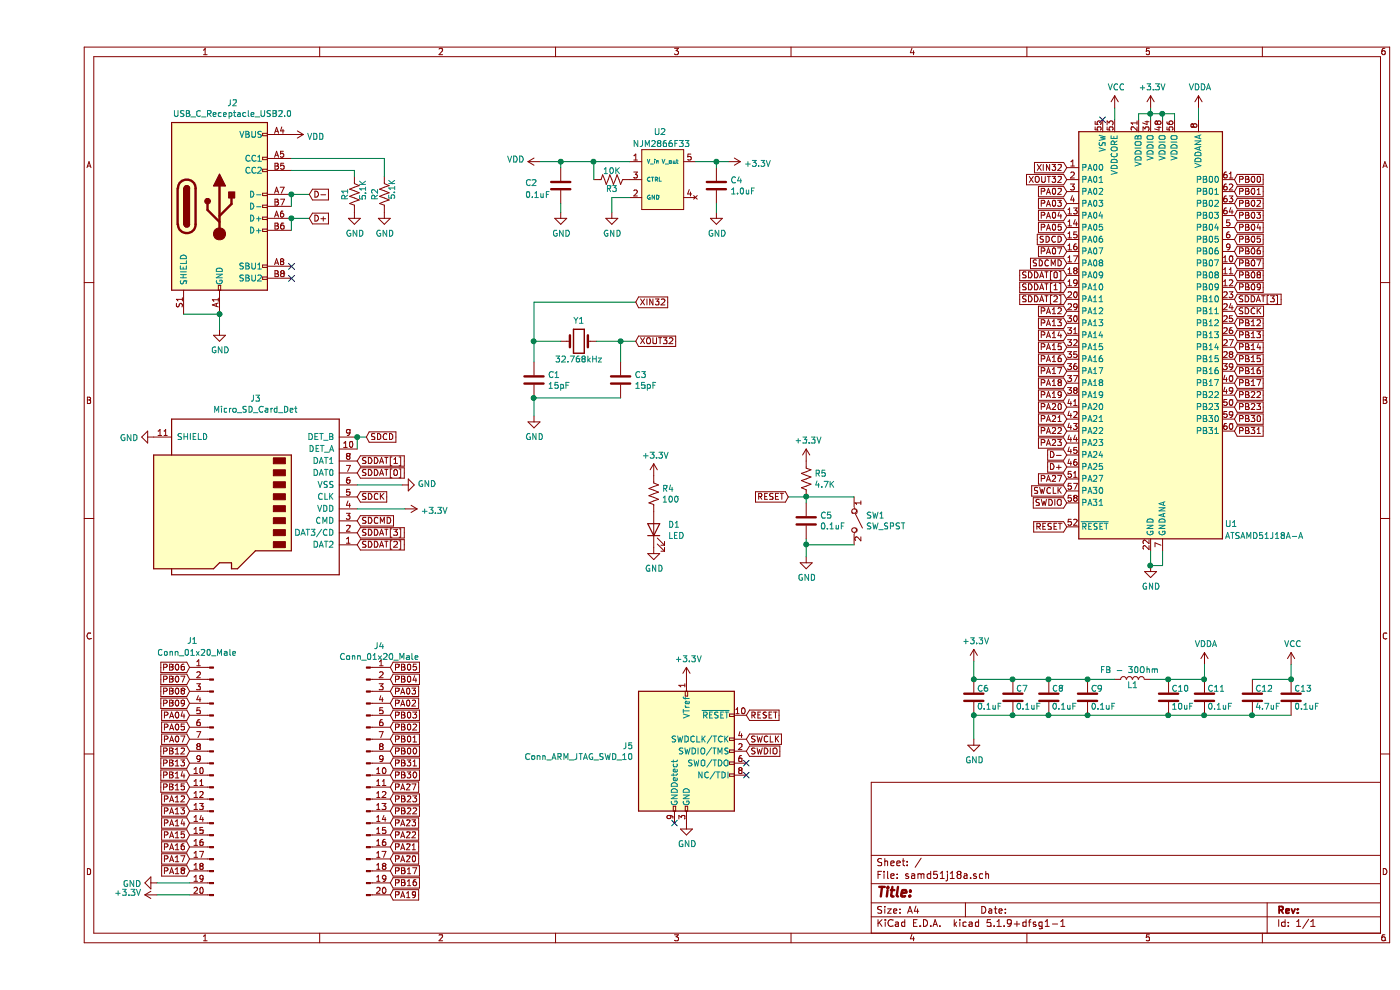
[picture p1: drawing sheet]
EESchema Schematic File Version 4
EELAYER 30 0
EELAYER END
$Descr A4 11693 8268
encoding utf-8
Sheet 1 1
Title ""
Date ""
Rev ""
Comp ""
Comment1 ""
Comment2 ""
Comment3 ""
Comment4 ""
$EndDescr
$Comp
L MCU_Microchip_SAMD:ATSAMD51J18A-A U1
U 1 1
P 9300 2800
F 0 "U1" H 9975 1225 50  0000 C CNN
F 1 "ATSAMD51J18A-A" H 10250 1125 50  0000 C CNN
F 2 "Package_QFP:TQFP-64_10x10mm_P0.5mm" H 9300 2800 50  0001 C CIN
F 3 "http://ww1.microchip.com/downloads/en/DeviceDoc/60001507E.pdf" H 9300 2800 50  0001 C CNN
	1    9300 2800
	1    0    0    -1  
$EndComp
$Comp
L Connector:USB_C_Receptacle_USB2.0 J2
U 1 1
P 1525 1725
F 0 "J2" H 1632 2592 50  0000 C CNN
F 1 "USB_C_Receptacle_USB2.0" H 1632 2501 50  0000 C CNN
F 2 "ASMR_footprints:USB_C_Receptacle_GCT_USB4105" H 1675 1725 50  0001 C CNN
F 3 "https://www.usb.org/sites/default/files/documents/usb_type-c.zip" H 1675 1725 50  0001 C CNN
	1    1525 1725
	1    0    0    -1  
$EndComp
$Comp
L Connector:Micro_SD_Card_Det J3
U 1 1
P 1775 4150
F 0 "J3" H 1725 3333 50  0000 C CNN
F 1 "Micro_SD_Card_Det" H 1725 3424 50  0000 C CNN
F 2 "ASMR_footprints:microSD_GCT_MEM2061-01-188-00" H 3825 4850 50  0001 C CNN
F 3 "https://www.hirose.com/product/en/download_file/key_name/DM3/category/Catalog/doc_file_id/49662/?file_category_id=4&item_id=195&is_series=1" H 1775 4250 50  0001 C CNN
	1    1775 4150
	-1   0    0    1   
$EndComp
$Comp
L Connector:Conn_ARM_JTAG_SWD_10 J5
U 1 1
P 5425 6275
F 0 "J5" H 4982 6321 50  0000 R CNN
F 1 "Conn_ARM_JTAG_SWD_10" H 4982 6230 50  0000 R CNN
F 2 "Connector_PinHeader_1.27mm:PinHeader_2x05_P1.27mm_Vertical" H 5425 6275 50  0001 C CNN
F 3 "http://infocenter.arm.com/help/topic/com.arm.doc.ddi0314h/DDI0314H_coresight_components_trm.pdf" V 5075 5025 50  0001 C CNN
	1    5425 6275
	1    0    0    -1  
$EndComp
$Comp
L asmr-kicad:NJM2866F33 U2
U 1 1
P 5200 1500
F 0 "U2" V 4800 1450 50  0000 L CNN
F 1 "NJM2866F33" V 4900 1275 50  0000 L CNN
F 2 "Package_TO_SOT_SMD:SOT-23-5" H 5250 1050 50  0001 C CNN
F 3 "https://www.mouser.com/datasheet/2/294/njrcs02939_1-2279198.pdf" H 5250 1450 50  0001 C CNN
	1    5200 1500
	0    1    1    0   
$EndComp
$Comp
L power:GND #PWR0101
U 1 1
P 1525 2750
F 0 "#PWR0101" H 1525 2500 50  0001 C CNN
F 1 "GND" H 1530 2577 50  0000 C CNN
F 2 "" H 1525 2750 50  0001 C CNN
F 3 "" H 1525 2750 50  0001 C CNN
	1    1525 2750
	1    0    0    -1  
$EndComp
Wire Wire Line
	1225 2625 1525 2625
Wire Wire Line
	1525 2750 1525 2625
Connection ~ 1525 2625
NoConn ~ 2125 2325
NoConn ~ 2125 2225
Wire Wire Line
	2125 1625 2125 1725
Wire Wire Line
	2125 1825 2125 1925
$Comp
L power:VDD #PWR0102
U 1 1
P 2125 1125
F 0 "#PWR0102" H 2125 975 50  0001 C CNN
F 1 "VDD" V 2140 1253 50  0000 L CNN
F 2 "" H 2125 1125 50  0001 C CNN
F 3 "" H 2125 1125 50  0001 C CNN
	1    2125 1125
	0    1    1    0   
$EndComp
$Comp
L Device:R_US R3
U 1 1
P 4800 1500
F 0 "R3" V 4875 1500 50  0000 C CNN
F 1 "10K" V 4725 1500 50  0000 C CNN
F 2 "Resistor_SMD:R_0402_1005Metric" V 4840 1490 50  0001 C CNN
F 3 "~" H 4800 1500 50  0001 C CNN
	1    4800 1500
	0    1    1    0   
$EndComp
Wire Wire Line
	4650 1500 4650 1350
Wire Wire Line
	4650 1350 4950 1350
$Comp
L power:GND #PWR09
U 1 1
P 4800 1775
F 0 "#PWR09" H 4800 1525 50  0001 C CNN
F 1 "GND" H 4805 1602 50  0000 C CNN
F 2 "" H 4800 1775 50  0001 C CNN
F 3 "" H 4800 1775 50  0001 C CNN
	1    4800 1775
	1    0    0    -1  
$EndComp
$Comp
L power:GND #PWR014
U 1 1
P 5675 1775
F 0 "#PWR014" H 5675 1525 50  0001 C CNN
F 1 "GND" H 5680 1602 50  0000 C CNN
F 2 "" H 5675 1775 50  0001 C CNN
F 3 "" H 5675 1775 50  0001 C CNN
	1    5675 1775
	1    0    0    -1  
$EndComp
Wire Wire Line
	4950 1650 4800 1650
Wire Wire Line
	4800 1650 4800 1775
$Comp
L Device:C C4
U 1 1
P 5675 1550
F 0 "C4" H 5790 1596 50  0000 L CNN
F 1 "1.0uF" H 5790 1505 50  0000 L CNN
F 2 "Capacitor_SMD:C_0402_1005Metric" H 5713 1400 50  0001 C CNN
F 3 "~" H 5675 1550 50  0001 C CNN
	1    5675 1550
	1    0    0    -1  
$EndComp
$Comp
L Device:C C2
U 1 1
P 4375 1550
F 0 "C2" H 4075 1575 50  0000 L CNN
F 1 "0.1uF" H 4075 1475 50  0000 L CNN
F 2 "Capacitor_SMD:C_0402_1005Metric" H 4413 1400 50  0001 C CNN
F 3 "~" H 4375 1550 50  0001 C CNN
	1    4375 1550
	1    0    0    -1  
$EndComp
$Comp
L power:GND #PWR08
U 1 1
P 4375 1775
F 0 "#PWR08" H 4375 1525 50  0001 C CNN
F 1 "GND" H 4380 1602 50  0000 C CNN
F 2 "" H 4375 1775 50  0001 C CNN
F 3 "" H 4375 1775 50  0001 C CNN
	1    4375 1775
	1    0    0    -1  
$EndComp
Wire Wire Line
	4375 1775 4375 1700
Wire Wire Line
	4375 1400 4375 1350
Wire Wire Line
	4375 1350 4650 1350
Connection ~ 4650 1350
Wire Wire Line
	5675 1700 5675 1775
Wire Wire Line
	5675 1400 5675 1350
Wire Wire Line
	5675 1350 5500 1350
$Comp
L power:VDD #PWR07
U 1 1
P 4200 1350
F 0 "#PWR07" H 4200 1200 50  0001 C CNN
F 1 "VDD" V 4215 1477 50  0000 L CNN
F 2 "" H 4200 1350 50  0001 C CNN
F 3 "" H 4200 1350 50  0001 C CNN
	1    4200 1350
	0    -1   -1   0   
$EndComp
Wire Wire Line
	4200 1350 4375 1350
Connection ~ 4375 1350
$Comp
L power:+3.3V #PWR015
U 1 1
P 5775 1350
F 0 "#PWR015" H 5775 1200 50  0001 C CNN
F 1 "+3.3V" V 5790 1478 50  0000 L CNN
F 2 "" H 5775 1350 50  0001 C CNN
F 3 "" H 5775 1350 50  0001 C CNN
	1    5775 1350
	0    1    1    0   
$EndComp
Wire Wire Line
	5775 1350 5675 1350
Connection ~ 5675 1350
$Comp
L Device:R_US R1
U 1 1
P 2650 1625
F 0 "R1" V 2725 1675 50  0000 R CNN
F 1 "5.1K" V 2575 1675 50  0000 R CNN
F 2 "Resistor_SMD:R_0402_1005Metric" V 2690 1615 50  0001 C CNN
F 3 "~" H 2650 1625 50  0001 C CNN
	1    2650 1625
	-1   0    0    1   
$EndComp
$Comp
L power:GND #PWR02
U 1 1
P 2650 1775
F 0 "#PWR02" H 2650 1525 50  0001 C CNN
F 1 "GND" H 2655 1602 50  0000 C CNN
F 2 "" H 2650 1775 50  0001 C CNN
F 3 "" H 2650 1775 50  0001 C CNN
	1    2650 1775
	1    0    0    -1  
$EndComp
$Comp
L Device:R_US R2
U 1 1
P 2900 1625
F 0 "R2" V 2975 1675 50  0000 R CNN
F 1 "5.1K" V 2832 1670 50  0000 R CNN
F 2 "Resistor_SMD:R_0402_1005Metric" V 2940 1615 50  0001 C CNN
F 3 "~" H 2900 1625 50  0001 C CNN
	1    2900 1625
	-1   0    0    1   
$EndComp
$Comp
L power:GND #PWR03
U 1 1
P 2900 1775
F 0 "#PWR03" H 2900 1525 50  0001 C CNN
F 1 "GND" H 2905 1602 50  0000 C CNN
F 2 "" H 2900 1775 50  0001 C CNN
F 3 "" H 2900 1775 50  0001 C CNN
	1    2900 1775
	1    0    0    -1  
$EndComp
Text GLabel 2275 1625 2    50   Input ~ 0
D-
Text GLabel 2275 1825 2    50   Input ~ 0
D+
Wire Wire Line
	2275 1825 2125 1825
Connection ~ 2125 1825
Wire Wire Line
	2275 1625 2125 1625
Connection ~ 2125 1625
Wire Wire Line
	2650 1475 2650 1425
Wire Wire Line
	2125 1325 2900 1325
Wire Wire Line
	2900 1325 2900 1475
Wire Wire Line
	2650 1425 2125 1425
Text GLabel 8600 3900 0    50   Input ~ 0
D+
Text GLabel 8600 3800 0    50   Input ~ 0
D-
Text GLabel 8600 2000 0    50   Input ~ 0
SDCD
Text GLabel 8600 2200 0    50   Input ~ 0
SDCMD
Text GLabel 8600 2300 0    50   Input ~ 0
SDDAT[0]
Text GLabel 8600 2400 0    50   Input ~ 0
SDDAT[1]
Text GLabel 8600 2500 0    50   Input ~ 0
SDDAT[2]
Text GLabel 10000 2500 2    50   Input ~ 0
SDDAT[3]
Text GLabel 10000 2600 2    50   Input ~ 0
SDCK
Text GLabel 2675 3950 2    50   Input ~ 0
SDDAT[0]
Text GLabel 2675 3850 2    50   Input ~ 0
SDDAT[1]
Text GLabel 2675 4550 2    50   Input ~ 0
SDDAT[2]
Text GLabel 2675 4450 2    50   Input ~ 0
SDDAT[3]
Text GLabel 2675 4350 2    50   Input ~ 0
SDCMD
Text GLabel 2675 4150 2    50   Input ~ 0
SDCK
Wire Wire Line
	2675 3750 2675 3650
Text GLabel 2750 3650 2    50   Input ~ 0
SDCD
Wire Wire Line
	2675 3650 2750 3650
Connection ~ 2675 3650
$Comp
L power:GND #PWR04
U 1 1
P 3050 4050
F 0 "#PWR04" H 3050 3800 50  0001 C CNN
F 1 "GND" V 3055 3922 50  0000 R CNN
F 2 "" H 3050 4050 50  0001 C CNN
F 3 "" H 3050 4050 50  0001 C CNN
	1    3050 4050
	0    -1   -1   0   
$EndComp
Wire Wire Line
	3050 4050 2675 4050
$Comp
L power:+3.3V #PWR05
U 1 1
P 3075 4250
F 0 "#PWR05" H 3075 4100 50  0001 C CNN
F 1 "+3.3V" V 3090 4378 50  0000 L CNN
F 2 "" H 3075 4250 50  0001 C CNN
F 3 "" H 3075 4250 50  0001 C CNN
	1    3075 4250
	0    1    1    0   
$EndComp
Wire Wire Line
	3075 4250 2675 4250
$Comp
L power:GND #PWR01
U 1 1
P 975 3650
F 0 "#PWR01" H 975 3400 50  0001 C CNN
F 1 "GND" V 980 3522 50  0000 R CNN
F 2 "" H 975 3650 50  0001 C CNN
F 3 "" H 975 3650 50  0001 C CNN
	1    975  3650
	0    1    1    0   
$EndComp
Text GLabel 8600 4100 0    50   Input ~ 0
SWCLK
Text GLabel 8600 4200 0    50   Input ~ 0
SWDIO
Text GLabel 5925 6175 2    50   Input ~ 0
SWCLK
Text GLabel 5925 6275 2    50   Input ~ 0
SWDIO
Text GLabel 5925 5975 2    50   Input ~ 0
RESET
NoConn ~ 5925 6375
NoConn ~ 5925 6475
NoConn ~ 5325 6875
$Comp
L power:GND #PWR013
U 1 1
P 5425 6875
F 0 "#PWR013" H 5425 6625 50  0001 C CNN
F 1 "GND" H 5430 6702 50  0000 C CNN
F 2 "" H 5425 6875 50  0001 C CNN
F 3 "" H 5425 6875 50  0001 C CNN
	1    5425 6875
	1    0    0    -1  
$EndComp
$Comp
L power:+3.3V #PWR012
U 1 1
P 5425 5675
F 0 "#PWR012" H 5425 5525 50  0001 C CNN
F 1 "+3.3V" H 5440 5848 50  0000 C CNN
F 2 "" H 5425 5675 50  0001 C CNN
F 3 "" H 5425 5675 50  0001 C CNN
	1    5425 5675
	1    0    0    -1  
$EndComp
NoConn ~ 8900 1000
Text GLabel 8600 4400 0    50   Input ~ 0
RESET
Wire Wire Line
	9300 4600 9300 4725
Wire Wire Line
	9300 4725 9400 4725
Wire Wire Line
	9400 4725 9400 4600
$Comp
L power:GND #PWR023
U 1 1
P 9300 4725
F 0 "#PWR023" H 9300 4475 50  0001 C CNN
F 1 "GND" H 9305 4552 50  0000 C CNN
F 2 "" H 9300 4725 50  0001 C CNN
F 3 "" H 9300 4725 50  0001 C CNN
	1    9300 4725
	1    0    0    -1  
$EndComp
Connection ~ 9300 4725
$Comp
L Device:C C12
U 1 1
P 10150 5825
F 0 "C12" H 10175 5900 50  0000 L CNN
F 1 "4.7uF" H 10175 5750 50  0000 L CNN
F 2 "Capacitor_SMD:C_0402_1005Metric" H 10188 5675 50  0001 C CNN
F 3 "~" H 10150 5825 50  0001 C CNN
	1    10150 5825
	1    0    0    -1  
$EndComp
$Comp
L Device:C C13
U 1 1
P 10475 5825
F 0 "C13" H 10500 5900 50  0000 L CNN
F 1 "0.1uF" H 10500 5750 50  0000 L CNN
F 2 "Capacitor_SMD:C_0402_1005Metric" H 10513 5675 50  0001 C CNN
F 3 "~" H 10475 5825 50  0001 C CNN
	1    10475 5825
	1    0    0    -1  
$EndComp
Wire Wire Line
	10150 5975 10475 5975
$Comp
L Device:C C10
U 1 1
P 9450 5825
F 0 "C10" H 9475 5900 50  0000 L CNN
F 1 "10uF" H 9475 5750 50  0000 L CNN
F 2 "Capacitor_SMD:C_0402_1005Metric" H 9488 5675 50  0001 C CNN
F 3 "~" H 9450 5825 50  0001 C CNN
	1    9450 5825
	1    0    0    -1  
$EndComp
$Comp
L Device:C C11
U 1 1
P 9750 5825
F 0 "C11" H 9775 5900 50  0000 L CNN
F 1 "0.1uF" H 9775 5750 50  0000 L CNN
F 2 "Capacitor_SMD:C_0402_1005Metric" H 9788 5675 50  0001 C CNN
F 3 "~" H 9750 5825 50  0001 C CNN
	1    9750 5825
	1    0    0    -1  
$EndComp
$Comp
L power:VDDA #PWR024
U 1 1
P 9700 900
F 0 "#PWR024" H 9700 750 50  0001 C CNN
F 1 "VDDA" H 9715 1073 50  0000 C CNN
F 2 "" H 9700 900 50  0001 C CNN
F 3 "" H 9700 900 50  0001 C CNN
	1    9700 900 
	1    0    0    -1  
$EndComp
$Comp
L power:VCC #PWR021
U 1 1
P 9000 900
F 0 "#PWR021" H 9000 750 50  0001 C CNN
F 1 "VCC" H 9015 1073 50  0000 C CNN
F 2 "" H 9000 900 50  0001 C CNN
F 3 "" H 9000 900 50  0001 C CNN
	1    9000 900 
	1    0    0    -1  
$EndComp
Wire Wire Line
	10150 5675 10475 5675
$Comp
L power:VCC #PWR026
U 1 1
P 10475 5550
F 0 "#PWR026" H 10475 5400 50  0001 C CNN
F 1 "VCC" H 10490 5723 50  0000 C CNN
F 2 "" H 10475 5550 50  0001 C CNN
F 3 "" H 10475 5550 50  0001 C CNN
	1    10475 5550
	1    0    0    -1  
$EndComp
Wire Wire Line
	10475 5550 10475 5675
Connection ~ 10475 5675
$Comp
L Device:C C9
U 1 1
P 8775 5825
F 0 "C9" H 8800 5900 50  0000 L CNN
F 1 "0.1uF" H 8800 5750 50  0000 L CNN
F 2 "Capacitor_SMD:C_0402_1005Metric" H 8813 5675 50  0001 C CNN
F 3 "~" H 8775 5825 50  0001 C CNN
	1    8775 5825
	1    0    0    -1  
$EndComp
$Comp
L power:VDDA #PWR025
U 1 1
P 9750 5550
F 0 "#PWR025" H 9750 5400 50  0001 C CNN
F 1 "VDDA" H 9765 5723 50  0000 C CNN
F 2 "" H 9750 5550 50  0001 C CNN
F 3 "" H 9750 5550 50  0001 C CNN
	1    9750 5550
	1    0    0    -1  
$EndComp
Wire Wire Line
	9750 5550 9750 5675
Wire Wire Line
	9750 5675 9450 5675
Connection ~ 9750 5675
Wire Wire Line
	9750 5975 9450 5975
$Comp
L Device:L L1
U 1 1
P 9150 5675
F 0 "L1" V 9100 5675 50  0000 C CNN
F 1 "FB - 30Ohm" V 9225 5700 50  0000 C CNN
F 2 "Inductor_SMD:L_0603_1608Metric" H 9150 5675 50  0001 C CNN
F 3 "~" H 9150 5675 50  0001 C CNN
	1    9150 5675
	0    -1   -1   0   
$EndComp
Wire Wire Line
	9300 5675 9450 5675
Connection ~ 9450 5675
Wire Wire Line
	8775 5675 9000 5675
Wire Wire Line
	8775 5975 9450 5975
Connection ~ 9450 5975
Wire Wire Line
	10150 5975 9750 5975
Connection ~ 10150 5975
Connection ~ 9750 5975
$Comp
L Device:C C8
U 1 1
P 8450 5825
F 0 "C8" H 8475 5900 50  0000 L CNN
F 1 "0.1uF" H 8475 5750 50  0000 L CNN
F 2 "Capacitor_SMD:C_0402_1005Metric" H 8488 5675 50  0001 C CNN
F 3 "~" H 8450 5825 50  0001 C CNN
	1    8450 5825
	1    0    0    -1  
$EndComp
$Comp
L Device:C C7
U 1 1
P 8150 5825
F 0 "C7" H 8175 5900 50  0000 L CNN
F 1 "0.1uF" H 8175 5750 50  0000 L CNN
F 2 "Capacitor_SMD:C_0402_1005Metric" H 8188 5675 50  0001 C CNN
F 3 "~" H 8150 5825 50  0001 C CNN
	1    8150 5825
	1    0    0    -1  
$EndComp
$Comp
L Device:C C6
U 1 1
P 7825 5825
F 0 "C6" H 7850 5900 50  0000 L CNN
F 1 "0.1uF" H 7850 5750 50  0000 L CNN
F 2 "Capacitor_SMD:C_0402_1005Metric" H 7863 5675 50  0001 C CNN
F 3 "~" H 7825 5825 50  0001 C CNN
	1    7825 5825
	1    0    0    -1  
$EndComp
Wire Wire Line
	7825 5975 8150 5975
Wire Wire Line
	8150 5975 8450 5975
Wire Wire Line
	8450 5975 8775 5975
Connection ~ 8150 5975
Connection ~ 8450 5975
Connection ~ 8775 5975
Wire Wire Line
	8775 5675 8450 5675
Connection ~ 8775 5675
Wire Wire Line
	8150 5675 8450 5675
Connection ~ 8450 5675
Wire Wire Line
	8150 5675 7825 5675
Connection ~ 8150 5675
$Comp
L power:+3.3V #PWR018
U 1 1
P 7825 5525
F 0 "#PWR018" H 7825 5375 50  0001 C CNN
F 1 "+3.3V" H 7840 5698 50  0000 C CNN
F 2 "" H 7825 5525 50  0001 C CNN
F 3 "" H 7825 5525 50  0001 C CNN
	1    7825 5525
	1    0    0    -1  
$EndComp
$Comp
L power:GND #PWR019
U 1 1
P 7825 6175
F 0 "#PWR019" H 7825 5925 50  0001 C CNN
F 1 "GND" H 7830 6002 50  0000 C CNN
F 2 "" H 7825 6175 50  0001 C CNN
F 3 "" H 7825 6175 50  0001 C CNN
	1    7825 6175
	1    0    0    -1  
$EndComp
Wire Wire Line
	7825 6175 7825 5975
Connection ~ 7825 5975
Wire Wire Line
	7825 5675 7825 5525
Connection ~ 7825 5675
$Comp
L power:+3.3V #PWR022
U 1 1
P 9300 900
F 0 "#PWR022" H 9300 750 50  0001 C CNN
F 1 "+3.3V" H 9315 1073 50  0000 C CNN
F 2 "" H 9300 900 50  0001 C CNN
F 3 "" H 9300 900 50  0001 C CNN
	1    9300 900 
	1    0    0    -1  
$EndComp
Wire Wire Line
	9000 900  9000 1000
Wire Wire Line
	9200 1000 9200 950 
Wire Wire Line
	9200 950  9300 950 
Wire Wire Line
	9500 950  9500 1000
Wire Wire Line
	9400 1000 9400 950 
Connection ~ 9400 950 
Wire Wire Line
	9400 950  9500 950 
Wire Wire Line
	9300 1000 9300 950 
Connection ~ 9300 950 
Wire Wire Line
	9300 950  9400 950 
Wire Wire Line
	9300 950  9300 900 
Wire Wire Line
	9700 900  9700 1000
Text GLabel 8600 1400 0    50   Input ~ 0
XIN32
Text GLabel 8600 1500 0    50   Input ~ 0
XOUT32
$Comp
L Device:Crystal Y1
U 1 1
P 4525 2850
F 0 "Y1" H 4525 3025 50  0000 C CNN
F 1 "32.768kHz" H 4525 2700 50  0000 C CNN
F 2 "Crystal:Crystal_SMD_3215-2Pin_3.2x1.5mm" H 4525 2850 50  0001 C CNN
F 3 "~" H 4525 2850 50  0001 C CNN
	1    4525 2850
	1    0    0    -1  
$EndComp
$Comp
L Device:C C1
U 1 1
P 4150 3175
F 0 "C1" H 4265 3221 50  0000 L CNN
F 1 "15pF" H 4265 3130 50  0000 L CNN
F 2 "Capacitor_SMD:C_0402_1005Metric" H 4188 3025 50  0001 C CNN
F 3 "~" H 4150 3175 50  0001 C CNN
	1    4150 3175
	1    0    0    -1  
$EndComp
$Comp
L Device:C C3
U 1 1
P 4875 3175
F 0 "C3" H 4990 3221 50  0000 L CNN
F 1 "15pF" H 4990 3130 50  0000 L CNN
F 2 "Capacitor_SMD:C_0402_1005Metric" H 4913 3025 50  0001 C CNN
F 3 "~" H 4875 3175 50  0001 C CNN
	1    4875 3175
	1    0    0    -1  
$EndComp
Wire Wire Line
	4375 2850 4150 2850
Wire Wire Line
	4150 2850 4150 3025
Wire Wire Line
	4675 2850 4875 2850
Wire Wire Line
	4875 2850 4875 3025
Wire Wire Line
	4150 3325 4875 3325
$Comp
L power:GND #PWR06
U 1 1
P 4150 3475
F 0 "#PWR06" H 4150 3225 50  0001 C CNN
F 1 "GND" H 4155 3302 50  0000 C CNN
F 2 "" H 4150 3475 50  0001 C CNN
F 3 "" H 4150 3475 50  0001 C CNN
	1    4150 3475
	1    0    0    -1  
$EndComp
Wire Wire Line
	4150 3475 4150 3325
Connection ~ 4150 3325
Text GLabel 5000 2850 2    50   Input ~ 0
XOUT32
Wire Wire Line
	5000 2850 4875 2850
Connection ~ 4875 2850
Text GLabel 5000 2525 2    50   Input ~ 0
XIN32
Wire Wire Line
	5000 2525 4150 2525
Wire Wire Line
	4150 2525 4150 2850
Connection ~ 4150 2850
Text GLabel 8600 1600 0    50   Input ~ 0
PA02
Text GLabel 8600 1700 0    50   Input ~ 0
PA03
Text GLabel 8600 1800 0    50   Input ~ 0
PA04
Text GLabel 8600 1900 0    50   Input ~ 0
PA05
Text GLabel 8600 2100 0    50   Input ~ 0
PA07
Text GLabel 8600 2600 0    50   Input ~ 0
PA12
Text GLabel 8600 2700 0    50   Input ~ 0
PA13
Text GLabel 8600 2800 0    50   Input ~ 0
PA14
Text GLabel 8600 2900 0    50   Input ~ 0
PA15
Text GLabel 8600 3000 0    50   Input ~ 0
PA16
Text GLabel 8600 3100 0    50   Input ~ 0
PA17
Text GLabel 8600 3200 0    50   Input ~ 0
PA18
Text GLabel 8600 3300 0    50   Input ~ 0
PA19
Text GLabel 8600 3400 0    50   Input ~ 0
PA20
Text GLabel 8600 3500 0    50   Input ~ 0
PA21
Text GLabel 8600 3600 0    50   Input ~ 0
PA22
Text GLabel 8600 3700 0    50   Input ~ 0
PA23
Text GLabel 8600 4000 0    50   Input ~ 0
PA27
Text GLabel 10000 1500 2    50   Input ~ 0
PB00
Text GLabel 10000 1600 2    50   Input ~ 0
PB01
Text GLabel 10000 1700 2    50   Input ~ 0
PB02
Text GLabel 10000 1800 2    50   Input ~ 0
PB03
Text GLabel 10000 1900 2    50   Input ~ 0
PB04
Text GLabel 10000 2000 2    50   Input ~ 0
PB05
Text GLabel 10000 2100 2    50   Input ~ 0
PB06
Text GLabel 10000 2200 2    50   Input ~ 0
PB07
Text GLabel 10000 2300 2    50   Input ~ 0
PB08
Text GLabel 10000 2400 2    50   Input ~ 0
PB09
Text GLabel 10000 2700 2    50   Input ~ 0
PB12
Text GLabel 10000 2800 2    50   Input ~ 0
PB13
Text GLabel 10000 2900 2    50   Input ~ 0
PB14
Text GLabel 10000 3000 2    50   Input ~ 0
PB15
Text GLabel 10000 3100 2    50   Input ~ 0
PB16
Text GLabel 10000 3200 2    50   Input ~ 0
PB17
Text GLabel 10000 3300 2    50   Input ~ 0
PB22
Text GLabel 10000 3400 2    50   Input ~ 0
PB23
Text GLabel 10000 3500 2    50   Input ~ 0
PB30
Text GLabel 10000 3600 2    50   Input ~ 0
PB31
Text GLabel 2950 5875 2    50   Input ~ 0
PA02
Text GLabel 2950 5775 2    50   Input ~ 0
PA03
Text GLabel 1275 5975 0    50   Input ~ 0
PA04
Text GLabel 1275 6075 0    50   Input ~ 0
PA05
Text GLabel 1275 6175 0    50   Input ~ 0
PA07
Text GLabel 1275 6675 0    50   Input ~ 0
PA12
Text GLabel 1275 6775 0    50   Input ~ 0
PA13
Text GLabel 1275 6875 0    50   Input ~ 0
PA14
Text GLabel 1275 6975 0    50   Input ~ 0
PA15
Text GLabel 1275 7075 0    50   Input ~ 0
PA16
Text GLabel 1275 7175 0    50   Input ~ 0
PA17
Text GLabel 1275 7275 0    50   Input ~ 0
PA18
Text GLabel 2950 7475 2    50   Input ~ 0
PA19
Text GLabel 2950 7175 2    50   Input ~ 0
PA20
Text GLabel 2950 7075 2    50   Input ~ 0
PA21
Text GLabel 2950 6975 2    50   Input ~ 0
PA22
Text GLabel 2950 6875 2    50   Input ~ 0
PA23
Text GLabel 2950 6575 2    50   Input ~ 0
PA27
Text GLabel 2950 6275 2    50   Input ~ 0
PB00
Text GLabel 2950 6175 2    50   Input ~ 0
PB01
Text GLabel 2950 6075 2    50   Input ~ 0
PB02
Text GLabel 2950 5975 2    50   Input ~ 0
PB03
Text GLabel 2950 5675 2    50   Input ~ 0
PB04
Text GLabel 2950 5575 2    50   Input ~ 0
PB05
Text GLabel 1275 5575 0    50   Input ~ 0
PB06
Text GLabel 1275 5675 0    50   Input ~ 0
PB07
Text GLabel 1275 5775 0    50   Input ~ 0
PB08
Text GLabel 1275 6275 0    50   Input ~ 0
PB12
Text GLabel 1275 6375 0    50   Input ~ 0
PB13
Text GLabel 1275 6475 0    50   Input ~ 0
PB14
Text GLabel 1275 6575 0    50   Input ~ 0
PB15
Text GLabel 2950 7375 2    50   Input ~ 0
PB16
Text GLabel 2950 7275 2    50   Input ~ 0
PB17
Text GLabel 2950 6775 2    50   Input ~ 0
PB22
Text GLabel 2950 6675 2    50   Input ~ 0
PB23
Text GLabel 2950 6475 2    50   Input ~ 0
PB30
Text GLabel 2950 6375 2    50   Input ~ 0
PB31
$Comp
L Device:R_US R4
U 1 1
P 5150 4125
F 0 "R4" H 5218 4171 50  0000 L CNN
F 1 "100" H 5218 4080 50  0000 L CNN
F 2 "Resistor_SMD:R_0402_1005Metric" V 5190 4115 50  0001 C CNN
F 3 "~" H 5150 4125 50  0001 C CNN
	1    5150 4125
	1    0    0    -1  
$EndComp
$Comp
L Device:LED D1
U 1 1
P 5150 4425
F 0 "D1" V 5189 4307 50  0000 R CNN
F 1 "LED" V 5098 4307 50  0000 R CNN
F 2 "LED_SMD:LED_0603_1608Metric" H 5150 4425 50  0001 C CNN
F 3 "~" H 5150 4425 50  0001 C CNN
	1    5150 4425
	0    -1   -1   0   
$EndComp
$Comp
L power:GND #PWR011
U 1 1
P 5150 4575
F 0 "#PWR011" H 5150 4325 50  0001 C CNN
F 1 "GND" H 5155 4402 50  0000 C CNN
F 2 "" H 5150 4575 50  0001 C CNN
F 3 "" H 5150 4575 50  0001 C CNN
	1    5150 4575
	1    0    0    -1  
$EndComp
$Comp
L power:+3.3V #PWR010
U 1 1
P 5150 3975
F 0 "#PWR010" H 5150 3825 50  0001 C CNN
F 1 "+3.3V" H 5165 4148 50  0000 C CNN
F 2 "" H 5150 3975 50  0001 C CNN
F 3 "" H 5150 3975 50  0001 C CNN
	1    5150 3975
	1    0    0    -1  
$EndComp
$Comp
L Device:R_US R5
U 1 1
P 6425 4000
F 0 "R5" H 6493 4046 50  0000 L CNN
F 1 "4.7K" H 6493 3955 50  0000 L CNN
F 2 "Resistor_SMD:R_0402_1005Metric" V 6465 3990 50  0001 C CNN
F 3 "~" H 6425 4000 50  0001 C CNN
	1    6425 4000
	1    0    0    -1  
$EndComp
$Comp
L Switch:SW_SPST SW1
U 1 1
P 6825 4350
F 0 "SW1" V 6779 4448 50  0000 L CNN
F 1 "SW_SPST" V 6870 4448 50  0000 L CNN
F 2 "ASMR_footprints:SW_Push_TL3305" H 6825 4350 50  0001 C CNN
F 3 "~" H 6825 4350 50  0001 C CNN
	1    6825 4350
	0    1    1    0   
$EndComp
$Comp
L Device:C C5
U 1 1
P 6425 4350
F 0 "C5" H 6540 4396 50  0000 L CNN
F 1 "0.1uF" H 6540 4305 50  0000 L CNN
F 2 "Capacitor_SMD:C_0402_1005Metric" H 6463 4200 50  0001 C CNN
F 3 "~" H 6425 4350 50  0001 C CNN
	1    6425 4350
	1    0    0    -1  
$EndComp
Wire Wire Line
	6425 4150 6825 4150
Wire Wire Line
	6425 4150 6425 4200
Connection ~ 6425 4150
Text GLabel 6275 4150 0    50   Input ~ 0
RESET
Wire Wire Line
	6275 4150 6425 4150
$Comp
L power:+3.3V #PWR016
U 1 1
P 6425 3850
F 0 "#PWR016" H 6425 3700 50  0001 C CNN
F 1 "+3.3V" H 6440 4023 50  0000 C CNN
F 2 "" H 6425 3850 50  0001 C CNN
F 3 "" H 6425 3850 50  0001 C CNN
	1    6425 3850
	1    0    0    -1  
$EndComp
Wire Wire Line
	6825 4550 6425 4550
Wire Wire Line
	6425 4550 6425 4500
$Comp
L power:GND #PWR017
U 1 1
P 6425 4650
F 0 "#PWR017" H 6425 4400 50  0001 C CNN
F 1 "GND" H 6430 4477 50  0000 C CNN
F 2 "" H 6425 4650 50  0001 C CNN
F 3 "" H 6425 4650 50  0001 C CNN
	1    6425 4650
	1    0    0    -1  
$EndComp
Wire Wire Line
	6425 4650 6425 4550
Connection ~ 6425 4550
$Comp
L Connector:Conn_01x20_Male J1
U 1 1
P 1475 6475
F 0 "J1" H 1700 7600 50  0000 R CNN
F 1 "Conn_01x20_Male" H 1950 7500 50  0000 R CNN
F 2 "Connector_PinHeader_2.54mm:PinHeader_1x20_P2.54mm_Vertical" H 1475 6475 50  0001 C CNN
F 3 "~" H 1475 6475 50  0001 C CNN
	1    1475 6475
	-1   0    0    -1  
$EndComp
$Comp
L power:GND #PWR0103
U 1 1
P 1000 7375
F 0 "#PWR0103" H 1000 7125 50  0001 C CNN
F 1 "GND" V 1005 7247 50  0000 R CNN
F 2 "" H 1000 7375 50  0001 C CNN
F 3 "" H 1000 7375 50  0001 C CNN
	1    1000 7375
	0    1    1    0   
$EndComp
$Comp
L power:+3.3V #PWR0104
U 1 1
P 1000 7475
F 0 "#PWR0104" H 1000 7325 50  0001 C CNN
F 1 "+3.3V" V 1015 7603 50  0000 L CNN
F 2 "" H 1000 7475 50  0001 C CNN
F 3 "" H 1000 7475 50  0001 C CNN
	1    1000 7475
	0    -1   -1   0   
$EndComp
Wire Wire Line
	1000 7475 1275 7475
Wire Wire Line
	1000 7375 1275 7375
Text GLabel 1275 5875 0    50   Input ~ 0
PB09
$Comp
L Connector:Conn_01x20_Male J4
U 1 1
P 2750 6475
F 0 "J4" H 2858 7556 50  0000 C CNN
F 1 "Conn_01x20_Male" H 2858 7465 50  0000 C CNN
F 2 "Connector_PinHeader_2.54mm:PinHeader_1x20_P2.54mm_Vertical" H 2750 6475 50  0001 C CNN
F 3 "~" H 2750 6475 50  0001 C CNN
	1    2750 6475
	1    0    0    -1  
$EndComp
$EndSCHEMATC
